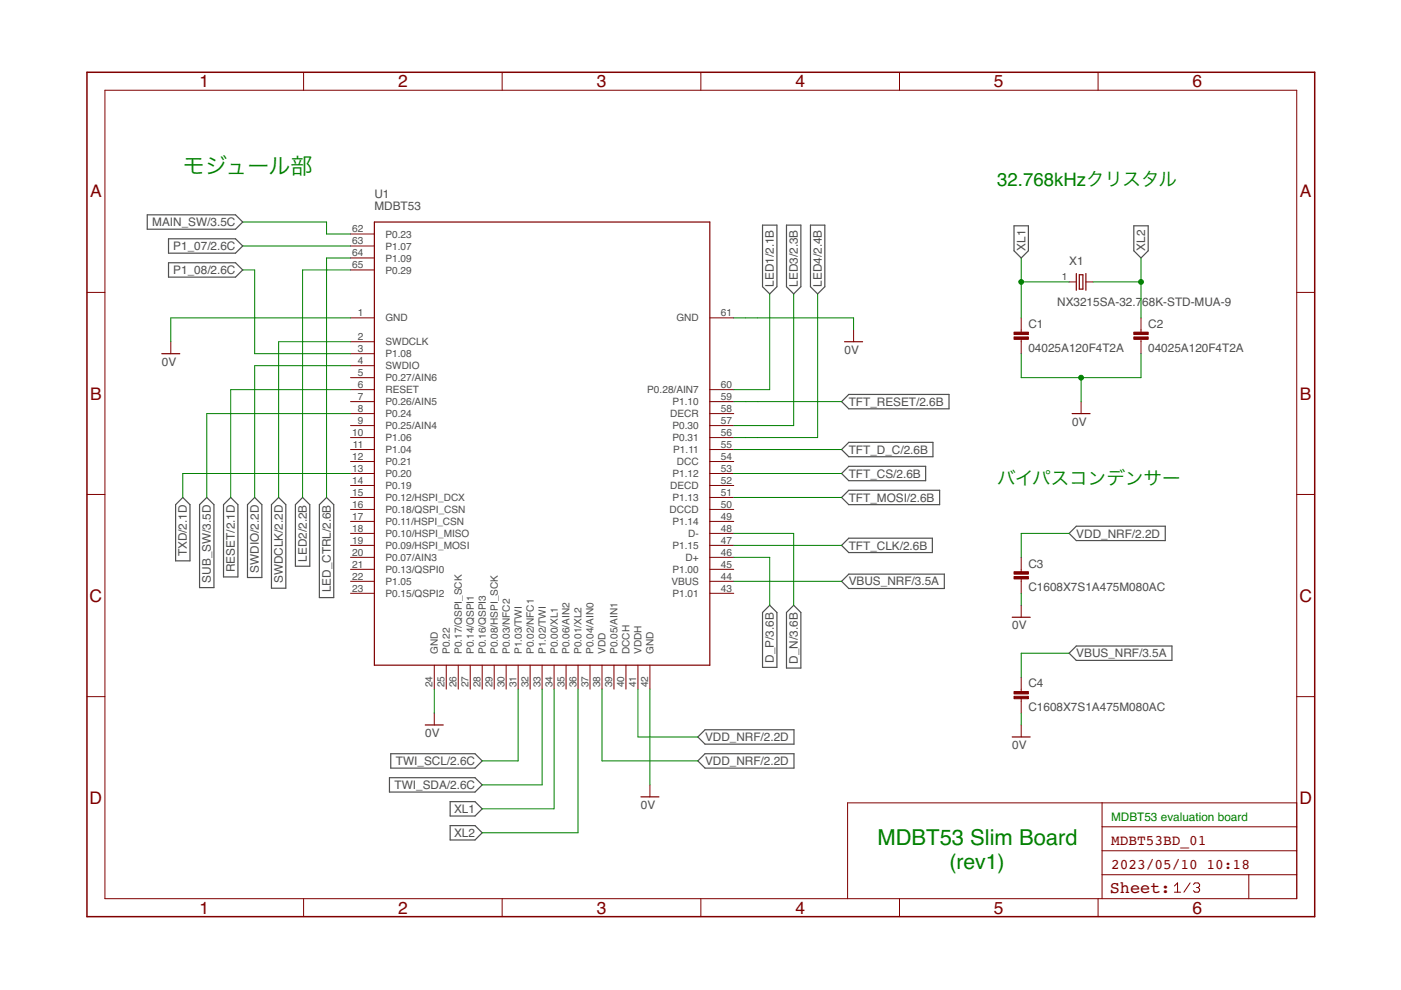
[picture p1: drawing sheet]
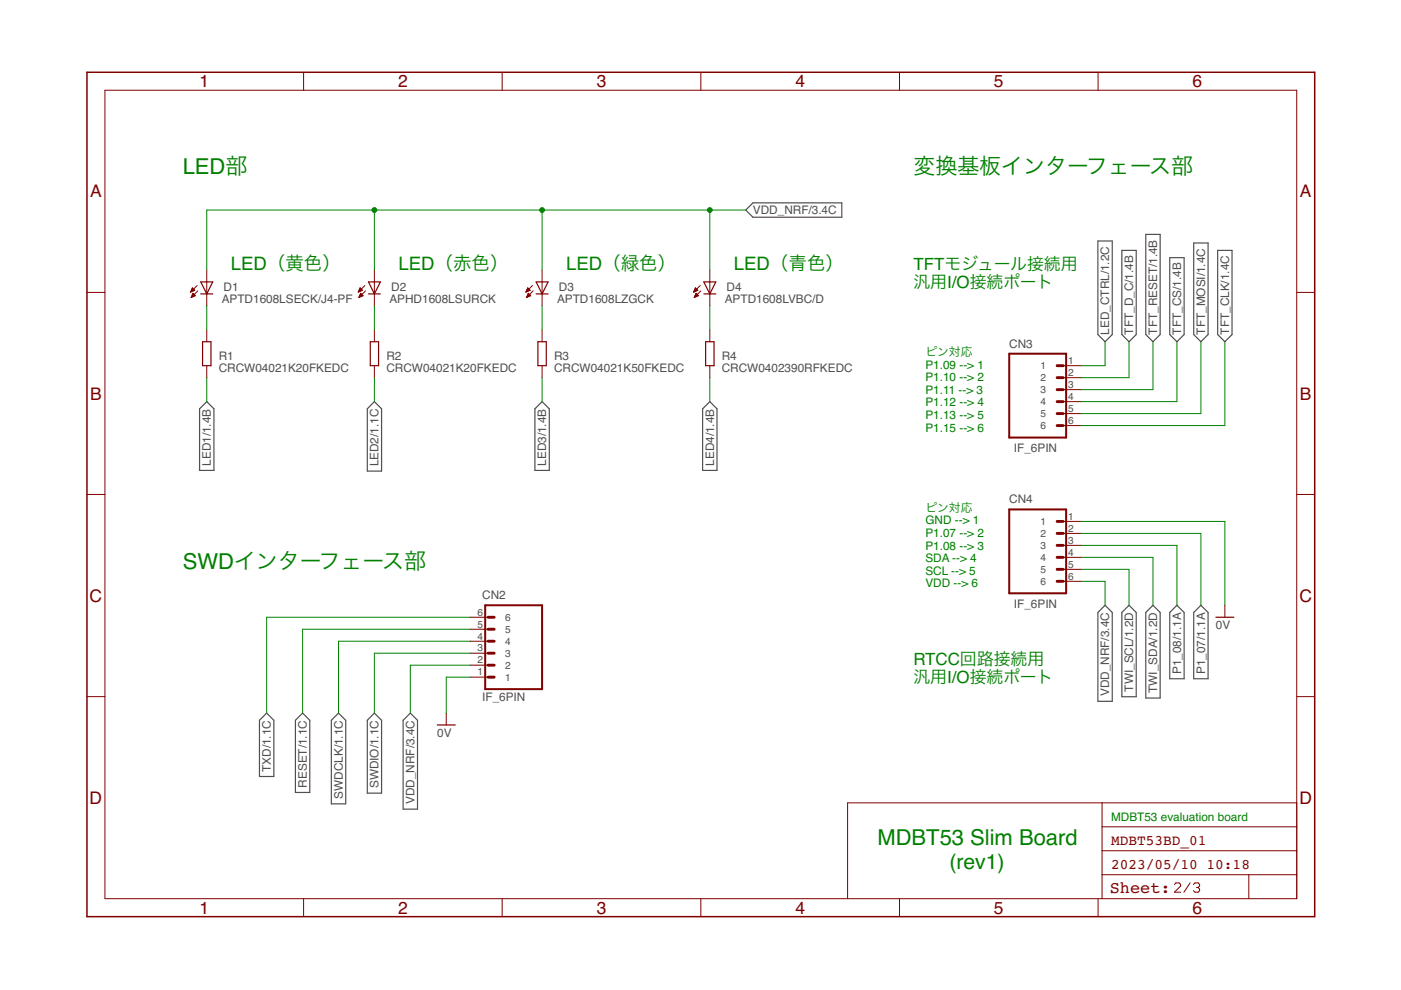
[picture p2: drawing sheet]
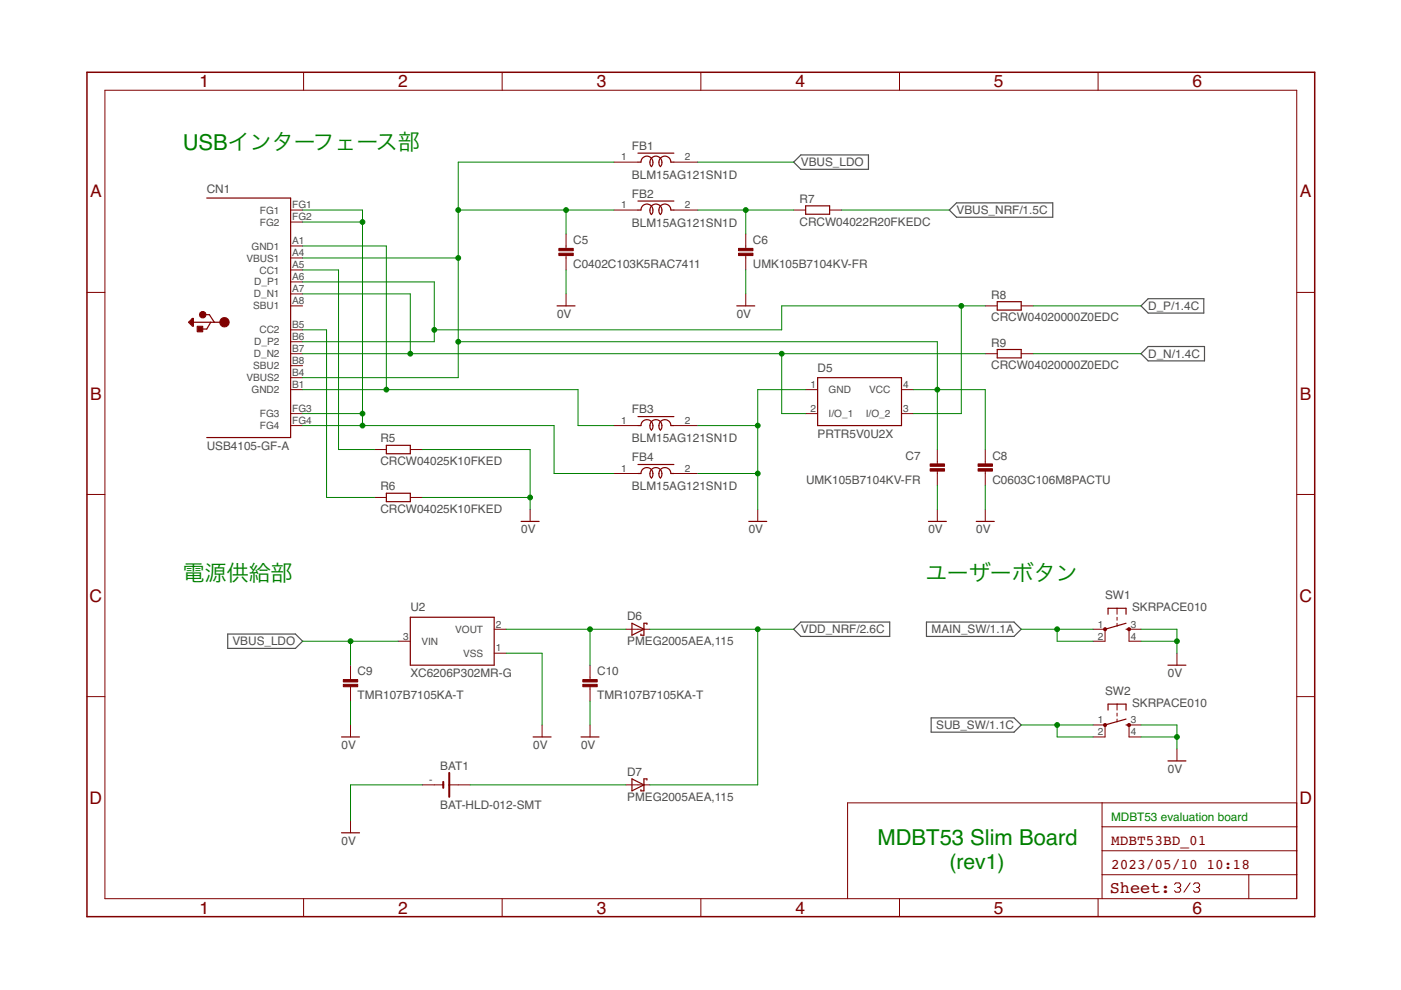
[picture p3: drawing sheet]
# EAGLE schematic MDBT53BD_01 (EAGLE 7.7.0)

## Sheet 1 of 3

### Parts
C1  04025A120F4T2A  CAP_0402K  [C0402K]
C2  04025A120F4T2A  CAP_0402K  [C0402K]
C3  C1608X7S1A475M080AC  CAP_0603N  [C0603N]
C4  C1608X7S1A475M080AC  CAP_0603N  [C0603N]
U1  MDBT53  [MDBT53]
X1  NX3215SA-32.768K-STD-MUA-9  [NX3215]

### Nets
0V: C1.2 C2.2 C3.2 C4.2 U1.1(GND) U1.24(GND) U1.42(GND) U1.61(GND) ; also sheet 2,3
D_N: U1.48(D-) ; also sheet 3
D_P: U1.46(D+) ; also sheet 3
LED1: U1.60(P0.28/AIN7) ; also sheet 2
LED2: U1.65(P0.29) ; also sheet 2
LED3: U1.57(P0.30) ; also sheet 2
LED4: U1.56(P0.31) ; also sheet 2
LED_CTRL: U1.64(P1.09) ; also sheet 2
MAIN_SW: U1.62(P0.23) ; also sheet 3
P1_07: U1.63(P1.07) ; also sheet 2
P1_08: U1.3(P1.08) ; also sheet 2
RESET: U1.6(RESET) ; also sheet 2
SUB_SW: U1.8(P0.24) ; also sheet 3
SWDCLK: U1.2(SWDCLK) ; also sheet 2
SWDIO: U1.4(SWDIO) ; also sheet 2
TFT_CLK: U1.47(P1.15) ; also sheet 2
TFT_CS: U1.53(P1.12) ; also sheet 2
TFT_D_C: U1.55(P1.11) ; also sheet 2
TFT_MOSI: U1.51(P1.13) ; also sheet 2
TFT_RESET: U1.59(P1.10) ; also sheet 2
TWI_SCL: U1.31(P1.03/TWI) ; also sheet 2
TWI_SDA: U1.33(P1.02/TWI) ; also sheet 2
TXD: U1.13(P0.20) ; also sheet 2
VBUS_NRF: C4.1 U1.44(VBUS) ; also sheet 3
VDD_NRF: C3.1 U1.38(VDD) U1.41(VDDH) ; also sheet 2,3
XL1: C1.1 U1.34(P0.00/XL1) X1.1
XL2: C2.1 U1.36(P0.01/XL2) X1.2
Unconnected: U1.5(P0.27/AIN6) U1.7(P0.26/AIN5) U1.9(P0.25/AIN4) U1.10(P1.06) U1.11(P1.04) U1.12(P0.21) U1.14(P0.19) U1.15(P0.12/HSPI_DCX) U1.16(P0.18/QSPI_CSN) U1.17(P0.11/HSPI_CSN) U1.18(P0.10/HSPI_MISO) U1.19(P0.09/HSPI_MOSI) U1.20(P0.07/AIN3) U1.21(P0.13/QSPI0) U1.22(P1.05) U1.23(P0.15/QSPI2) U1.25(P0.22) U1.26(P0.17/QSPI_SCK) U1.27(P0.14/QSPI1) U1.28(P0.16/QSPI3) U1.29(P0.08/HSPI_SCK) U1.30(P0.03/NFC2) U1.32(P0.02/NFC1) U1.35(P0.06/AIN2) U1.37(P0.04/AIN0) U1.39(P0.05/AIN1) U1.40(DCCH) U1.43(P1.01) U1.45(P1.00) U1.49(P1.14) U1.50(DCCD) U1.52(DECD) U1.54(DCC) U1.58(DECR)

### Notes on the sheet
- モジュール部
- 32.768kHzクリスタル
- バイパスコンデンサー
- MDBT53 evaluation board
- MDBT53 Slim Board
- (rev1)

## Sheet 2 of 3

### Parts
CN2  IF_6PIN  [HEADER_6PIN]
CN3  IF_6PIN  [HEADER_6PIN]
CN4  IF_6PIN  [HEADER_6PIN]
D1  APTD1608LSECK/J4-PF  [APTD1608]
D2  APHD1608LSURCK  [APTD1608]
D3  APTD1608LZGCK  [APTD1608]
D4  APTD1608LVBC/D  [APTD1608]
R1  CRCW04021K20FKEDC  RESISTOR_0402N  [R0402N]
R2  CRCW04021K20FKEDC  RESISTOR_0402N  [R0402N]
R3  CRCW04021K50FKEDC  RESISTOR_0402N  [R0402N]
R4  CRCW0402390RFKEDC  RESISTOR_0402N  [R0402N]

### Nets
0V: CN2.1 CN4.1 ; also sheet 1,3
LED1: R1.1 ; also sheet 1
LED2: R2.1 ; also sheet 1
LED3: R3.1 ; also sheet 1
LED4: R4.1 ; also sheet 1
LED_CTRL: CN3.1 ; also sheet 1
N$1: D1.C R1.2
N$4: D2.C R2.2
N$5: D3.C R3.2
N$6: D4.C R4.2
P1_07: CN4.2 ; also sheet 1
P1_08: CN4.3 ; also sheet 1
RESET: CN2.5 ; also sheet 1
SWDCLK: CN2.4 ; also sheet 1
SWDIO: CN2.3 ; also sheet 1
TFT_CLK: CN3.6 ; also sheet 1
TFT_CS: CN3.4 ; also sheet 1
TFT_D_C: CN3.2 ; also sheet 1
TFT_MOSI: CN3.5 ; also sheet 1
TFT_RESET: CN3.3 ; also sheet 1
TWI_SCL: CN4.5 ; also sheet 1
TWI_SDA: CN4.4 ; also sheet 1
TXD: CN2.6 ; also sheet 1
VDD_NRF: CN2.2 CN4.6 D1.A D2.A D3.A D4.A ; also sheet 1,3

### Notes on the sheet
- LED部 | 変換基板インターフェース部
- TFTモジュール接続用
  汎用I/O接続ポート
- LED（黄色） | LED（赤色） | LED（緑色） | LED（青色）
- ピン対応
  P1.09 --> 1
  P1.10 --> 2
  P1.11 --> 3
  P1.12 --> 4
  P1.13 --> 5
  P1.15 --> 6
- ピン対応
  GND --> 1
  P1.07 --> 2
  P1.08 --> 3
  SDA --> 4
  SCL --> 5
  VDD --> 6
- SWDインターフェース部
- RTCC回路接続用
  汎用I/O接続ポート
- MDBT53 evaluation board
- MDBT53 Slim Board
- (rev1)

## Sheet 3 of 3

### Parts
BAT1  BAT-HLD-012-SMT  [BAT-HLD-012-SMT]
C5  C0402C103K5RAC7411  CAP_0402N  [C0402N]
C6  UMK105B7104KV-FR  CAP_0402N  [C0402N]
C7  UMK105B7104KV-FR  CAP_0402N  [C0402N]
C8  C0603C106M8PACTU  CAP_0603N  [C0603N]
C9  TMR107B7105KA-T  CAP_0603N  [C0603N]
C10  TMR107B7105KA-T  CAP_0603N  [C0603N]
CN1  USB4105-GF-A  [USB4105-GF-A]
D5  PRTR5V0U2X  [SOT143B]
D6  PMEG2005AEA,115  [SOD323-W]
D7  PMEG2005AEA,115  [SOD323-W]
FB1  BLM15AG121SN1D  [C0402N]
FB2  BLM15AG121SN1D  [C0402N]
FB3  BLM15AG121SN1D  [C0402N]
FB4  BLM15AG121SN1D  [C0402N]
R5  CRCW04025K10FKED  RESISTOR_0402N  [R0402N]
R6  CRCW04025K10FKED  RESISTOR_0402N  [R0402N]
R7  CRCW04022R20FKEDC  RESISTOR_0402N  [R0402N]
R8  CRCW04020000Z0EDC  RESISTOR_0402N  [R0402N]
R9  CRCW04020000Z0EDC  RESISTOR_0402N  [R0402N]
SW1  SKRPACE010  [SKRPACE010]
SW2  SKRPACE010  [SKRPACE010]
U2  XC6206P302MR-G  [SOT23]

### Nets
0V: BAT1.- C5.2 C6.2 C7.2 C8.2 C9.2 C10.2 D5.1(GND) FB3.2 FB4.2 R5.2 R6.2 SW1.3(S) SW1.4(S1) SW2.3(S) SW2.4(S1) U2.1(VSS) ; also sheet 1,2
D_N: R9.2 ; also sheet 1
D_P: R8.2 ; also sheet 1
MAIN_SW: SW1.1(P) SW1.2(P1) ; also sheet 1
N$7: CN1.B5(CC2) R6.1
N$8: C10.1 D6.A U2.2(VOUT)
N$9: BAT1.+@2(+) D7.A
N$10: CN1.A5(CC1) R5.1
N$11: CN1.FG1 CN1.FG2 CN1.FG3 CN1.FG4 FB4.1
N$12: CN1.A1(GND1) CN1.B1(GND2) FB3.1
N$13: C6.1 FB2.2 R7.1
N$16: CN1.A7(D_N1) CN1.B7(D_N2) D5.2(I/O_1) R9.1
N$17: C5.1 C7.1 C8.1 CN1.A4(VBUS1) CN1.B4(VBUS2) D5.4(VCC) FB1.1 FB2.1
N$18: CN1.A6(D_P1) CN1.B6(D_P2) D5.3(I/O_2) R8.1
SUB_SW: SW2.1(P) SW2.2(P1) ; also sheet 1
VBUS_LDO: C9.1 FB1.2 U2.3(VIN)
VBUS_NRF: R7.2 ; also sheet 1
VDD_NRF: D6.C D7.C ; also sheet 1,2
Unconnected: CN1.A8(SBU1) CN1.B8(SBU2)

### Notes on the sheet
- USBインターフェース部
- 電源供給部 | ユーザーボタン
- MDBT53 evaluation board
- MDBT53 Slim Board
- (rev1)
